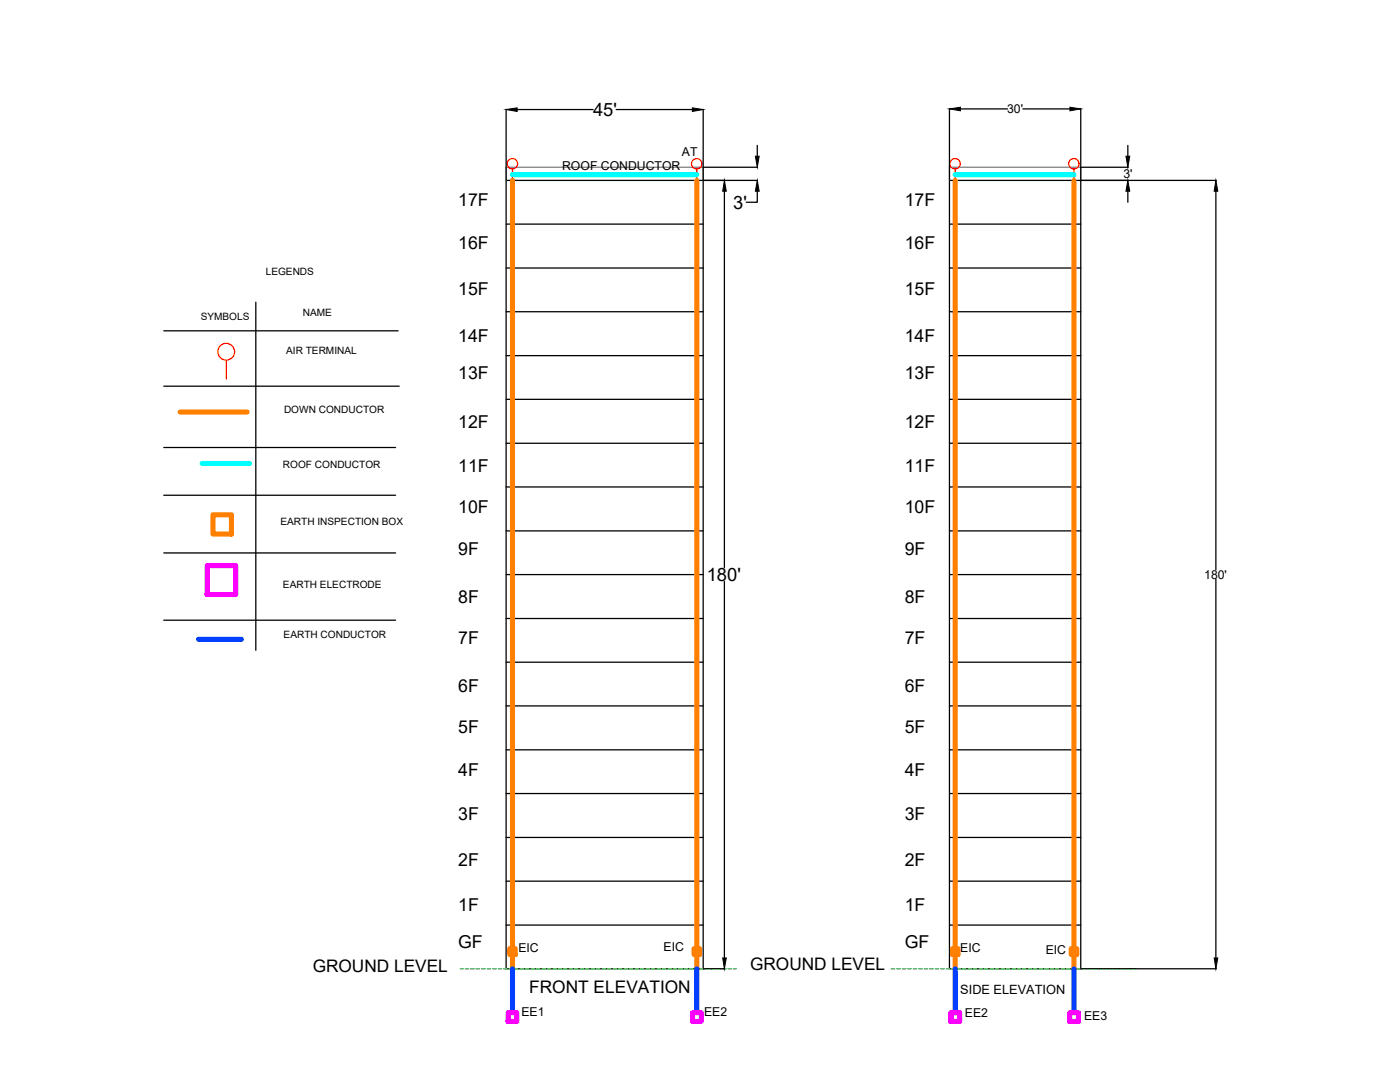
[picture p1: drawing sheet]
<svg xmlns="http://www.w3.org/2000/svg" width="279mm" height="216mm" viewBox="0 0 279 216" stroke-linecap="round" stroke-linejoin="round" font-family="sans-serif">
<!-- layer: Air Terminal -->
<g fill="none" stroke="#f00" stroke-width=".25">
<path d="M102.3 33.7v2.3M139.1 33.7v2.3M190.6 33.7v2.3M214.3 33.7v2.3M45.2 71.9v3.7"/>
<circle cx="102.3" cy="32.7" r="1.04"/>
<circle cx="139" cy="32.7" r="1.04"/>
<circle cx="190.6" cy="32.7" r="1.04"/>
<circle cx="214.3" cy="32.7" r="1.04"/>
<circle cx="45.1" cy="70.2" r="1.67"/>
</g>
<!-- layer: Roof Conductor -->
<path d="M102.3 34.9h36.8M190.6 34.9h23.7M40.3 92.5h9.5" fill="none" stroke="#0ff" stroke-width="1"/>
<!-- layer: Text -->
<path d="M32.7 77.1h47M32.7 66h46.8M51.1 60.3v69.5M32.7 89.3h46.3M32.7 98.8h46.3M32.7 110.3h46.3M32.7 123.8h46.3" fill="none" stroke="#000" stroke-width=".25"/>
<!-- layer: 0 -->
<g fill="none" stroke="#000" stroke-width=".25">
<path d="M101 36h39.3v157.3h-39.3zM189.5 36h26.2v157.3h-26.2zM101 53.5h39.3M101 44.7h39.3M189.5 53.5h26.2M189.5 44.7h26.2M101 79.7h39.3M101 71h39.3M101 62.2h39.3M189.5 79.7h26.2M189.5 71h26.2M189.5 62.2h26.2"/>
<path d="M101 97.2h39.3M101 88.4h39.3M189.5 97.2h26.2M189.5 88.4h26.2M101 114.7h39.3M101 105.9h39.3M189.5 114.7h26.2M189.5 105.9h26.2M101 132.1h39.3M101 123.4h39.3M189.5 132.1h26.2M189.5 123.4h26.2"/>
<path d="M101 158.3h39.3M101 149.6h39.3M101 140.9h39.3M189.5 158.3h26.2M189.5 149.6h26.2M189.5 140.9h26.2M101 175.8h39.3M101 167.1h39.3M189.5 175.8h26.2M189.5 167.1h26.2M101 184.6h39.3M189.5 184.6h26.2"/>
</g>
<!-- layer: Parapit -->
<path d="M101 36v-2.6h39.3v2.6M189.5 36v-2.6h26.2v2.6" fill="none" stroke="#808080" stroke-width=".25"/>
<!-- layer: Ground level -->
<g fill="none" stroke="#0f0" stroke-width=".25">
<path d="M91.9 193.3h.6M92.8 193.3h.8M93.9 193.3h.8M95 193.3h.7M96.1 193.3h.7M97.2 193.3h.7M98.3 193.3h.7M99.4 193.3h.7M100.5 193.3h.7M101.6 193.3h.7M102.7 193.3h.7M103.8 193.3h.7"/>
<path d="M104.9 193.3h.7M105.9 193.3h.8M107 193.3h.7M108.1 193.3h.7M109.2 193.3h.7M110.3 193.3h.7M111.4 193.3h.7M112.5 193.3h.7M113.6 193.3h.7M114.7 193.3h.7M115.8 193.3h.7M116.9 193.3h.7"/>
<path d="M117.9 193.3h.8M119 193.3h.8M120.1 193.3h.8M121.2 193.3h.8M122.3 193.3h.8M123.4 193.3h.8M124.5 193.3h.7M125.6 193.3h.7M126.7 193.3h.7M127.8 193.3h.7M128.9 193.3h.7M130 193.3h.7"/>
<path d="M131.1 193.3h.7M132.2 193.3h.7M133.3 193.3h.7M134.4 193.3h.7M135.4 193.3h.8M136.5 193.3h.7M137.6 193.3h.7M138.7 193.3h.7M139.8 193.3h.7M140.9 193.3h.7M142 193.3h.7M143.1 193.3h.7"/>
<path d="M144.2 193.3h.7M145.3 193.3h.7M146.3 193.3h.6M177.8 193.3h.8M178.9 193.3h.8M180 193.3h.8M181.1 193.3h.8M182.2 193.3h.8M183.3 193.3h.8M184.4 193.3h.8M185.5 193.3h.8M186.6 193.3h.7"/>
<path d="M187.7 193.3h.7M188.8 193.3h.7M189.9 193.3h.7M191 193.3h.7M192.1 193.3h.7M193.2 193.3h.7M194.3 193.3h.7M195.4 193.3h.7M196.4 193.3h.8M197.5 193.3h.8M198.6 193.3h.7M199.7 193.3h.7"/>
<path d="M200.8 193.3h.7M201.9 193.3h.7M203 193.3h.8M204.1 193.3h.7M205.2 193.3h.7M206.3 193.3h.7M207.4 193.3h.7M208.4 193.3h.8M209.6 193.3h.7M210.7 193.3h.7M211.8 193.3h.7M212.9 193.3h.7"/>
<path d="M214 193.3h.7M215 193.3h.8M216.1 193.3h.7M217.2 193.3h.7M218.3 193.3h.7M219.4 193.3h.7M220.5 193.3h.7M221.6 193.3h.7M222.7 193.3h.7M223.8 193.3h.7M224.9 193.3h.7M225.9 193.3h.8"/>
</g>
<!-- layer: Dimension -->
<g fill="none" stroke="#000" stroke-width=".25">
<path d="M101 21.8v14.2M103.2 21.9h15.2M123 21.9h15.2M140.3 21.8v14.2M140.4 36h10.8M140.4 33.4h10.8M144.6 38.2v75.1M151.1 38.2v2.2h-2.2M151.1 29v2.2M189.5 21.7v14.3M191.7 21.7h9.4M204.1 21.7h9.4"/>
<path d="M215.7 21.7v14.3M215.7 36h27M215.7 33.4h9.5M225.1 29v2.2M225.1 38.2v2.2M242.7 38.2v75.5M144.6 116v75.1M242.7 115.6v75.5M140.4 193.3h4.3M215.7 193.3h27"/>
</g>
<path d="M101 21.9l2.2-.4v.7zM138.2 21.5l2.1 .4-2.1 .3zM144.6 36l.3 2.2h-.7zM150.7 31.2h.8l-.4 2.2zM151.1 36l.4 2.2h-.8zM189.5 21.7l2.2-.3v.7zM213.5 21.4l2.2 .3-2.2 .4zM224.7 31.2h.8l-.4 2.2zM225.1 36l.4 2.2h-.8zM242.7 36l.3 2.2h-.7zM144.2 191.1h.7l-.3 2.2zM242.3 191.1h.7l-.3 2.2z" fill="#000" stroke="#000" stroke-width=".2"/>
<!-- layer: Down Conductor Elevated -->
<path d="M102.3 36v157.3M139.1 36v157.3M190.6 36v157.3M214.3 36v157.3M35.9 82.2h13.4M42.5 102.7h3.7v3.9h-3.7zM101.7 189.3h1.1v1.2h-1.1zM138.5 189.3h1.1v1.2h-1.1zM190.1 189.3h1.1v1.2h-1.1zM213.8 189.3h1.1v1.2h-1.1z" fill="none" stroke="#ff7f00" stroke-width="1"/>
<!-- layer: Earth Conductor -->
<path d="M39.6 127.6h8.6M102.3 193.3v8.8M139.1 193.3v8.8M190.6 193.3v8.8M214.3 193.3v8.8" fill="none" stroke="#003fff" stroke-width="1"/>
<!-- layer: Electrode -->
<path d="M41.3 112.9h5.8v5.7h-5.8zM101.4 202.1h1.8v1.7h-1.8zM138.2 202.1h1.8v1.7h-1.8zM189.8 202.1h1.7v1.7h-1.7zM213.5 202.1h1.7v1.7h-1.7z" fill="none" stroke="#f0f" stroke-width="1"/>
<g font-size="3.7">
<text x="118.4" y="23.2">45'</text>
<text x="146.3" y="41.6">3'</text>
<text x="141.1" y="115.9">180'</text>
</g>
<g font-size="3.5">
<text x="91.4" y="41.2">17F</text>
<text x="180.6" y="41.2">17F</text>
<text x="91.4" y="49.8">16F</text>
<text x="180.6" y="49.8">16F</text>
<text x="91.4" y="58.9">15F</text>
<text x="180.6" y="58.9">15F</text>
<text x="91.4" y="68.3">14F</text>
<text x="180.6" y="68.3">14F</text>
<text x="91.4" y="75.7">13F</text>
<text x="180.6" y="75.7">13F</text>
<text x="91.4" y="85.3">12F</text>
<text x="180.6" y="85.3">12F</text>
<text x="91.4" y="94.2">11F</text>
<text x="180.6" y="94.2">11F</text>
<text x="91.4" y="102.3">10F</text>
<text x="180.6" y="102.3">10F</text>
<text x="91.4" y="110.7">9F</text>
<text x="180.6" y="110.7">9F</text>
<text x="91.4" y="120.4">8F</text>
<text x="180.6" y="120.4">8F</text>
<text x="91.4" y="128.5">7F</text>
<text x="180.6" y="128.5">7F</text>
<text x="91.4" y="138">6F</text>
<text x="180.6" y="138">6F</text>
<text x="91.4" y="146.4">5F</text>
<text x="180.6" y="146.4">5F</text>
<text x="91.4" y="154.9">4F</text>
<text x="180.6" y="154.9">4F</text>
<text x="91.4" y="163.5">3F</text>
<text x="180.6" y="163.5">3F</text>
<text x="91.4" y="172.8">2F</text>
<text x="180.6" y="172.8">2F</text>
<text x="91.4" y="181.8">1F</text>
<text x="180.6" y="181.8">1F</text>
<text x="91.4" y="189.1">GF</text>
<text x="180.6" y="189.1">GF</text>
<text x="105.6" y="198.2">FRONT ELEVATION</text>
</g>
<g font-size="3.4">
<text x="62.4" y="194">GROUND LEVEL</text>
<text x="149.7" y="193.5">GROUND LEVEL</text>
</g>
<text font-size="2.6" x="191.6" y="198.4">SIDE ELEVATION</text>
<g font-size="2.4">
<text x="201" y="22.6">30'</text>
<text x="112.2" y="34">ROOF CONDUCTOR</text>
<text x="136.1" y="31">AT</text>
<text x="224.2" y="35.5">3'</text>
<text x="240.3" y="115.5">180'</text>
<text x="103.5" y="190">EIC</text>
<text x="132.4" y="189.8">EIC</text>
<text x="191.6" y="190">EIC</text>
<text x="208.7" y="190.4">EIC</text>
<text x="104.1" y="202.7">EE1</text>
<text x="140.5" y="202.7">EE2</text>
<text x="192.6" y="203">EE2</text>
<text x="216.4" y="203.6">EE3</text>
</g>
<g font-size="2">
<text x="53" y="54.8">LEGENDS</text>
<text x="40" y="63.9">SYMBOLS</text>
<text x="60.5" y="63">NAME</text>
<text x="57.1" y="70.6">AIR TERMINAL</text>
<text x="56.7" y="82.4">DOWN CONDUCTOR</text>
<text x="56.5" y="93.4">ROOF CONDUCTOR</text>
<text x="56" y="104.8">EARTH INSPECTION BOX</text>
<text x="56.5" y="117.2">EARTH ELECTRODE</text>
<text x="56.6" y="127.3">EARTH CONDUCTOR</text>
</g>
</svg>
